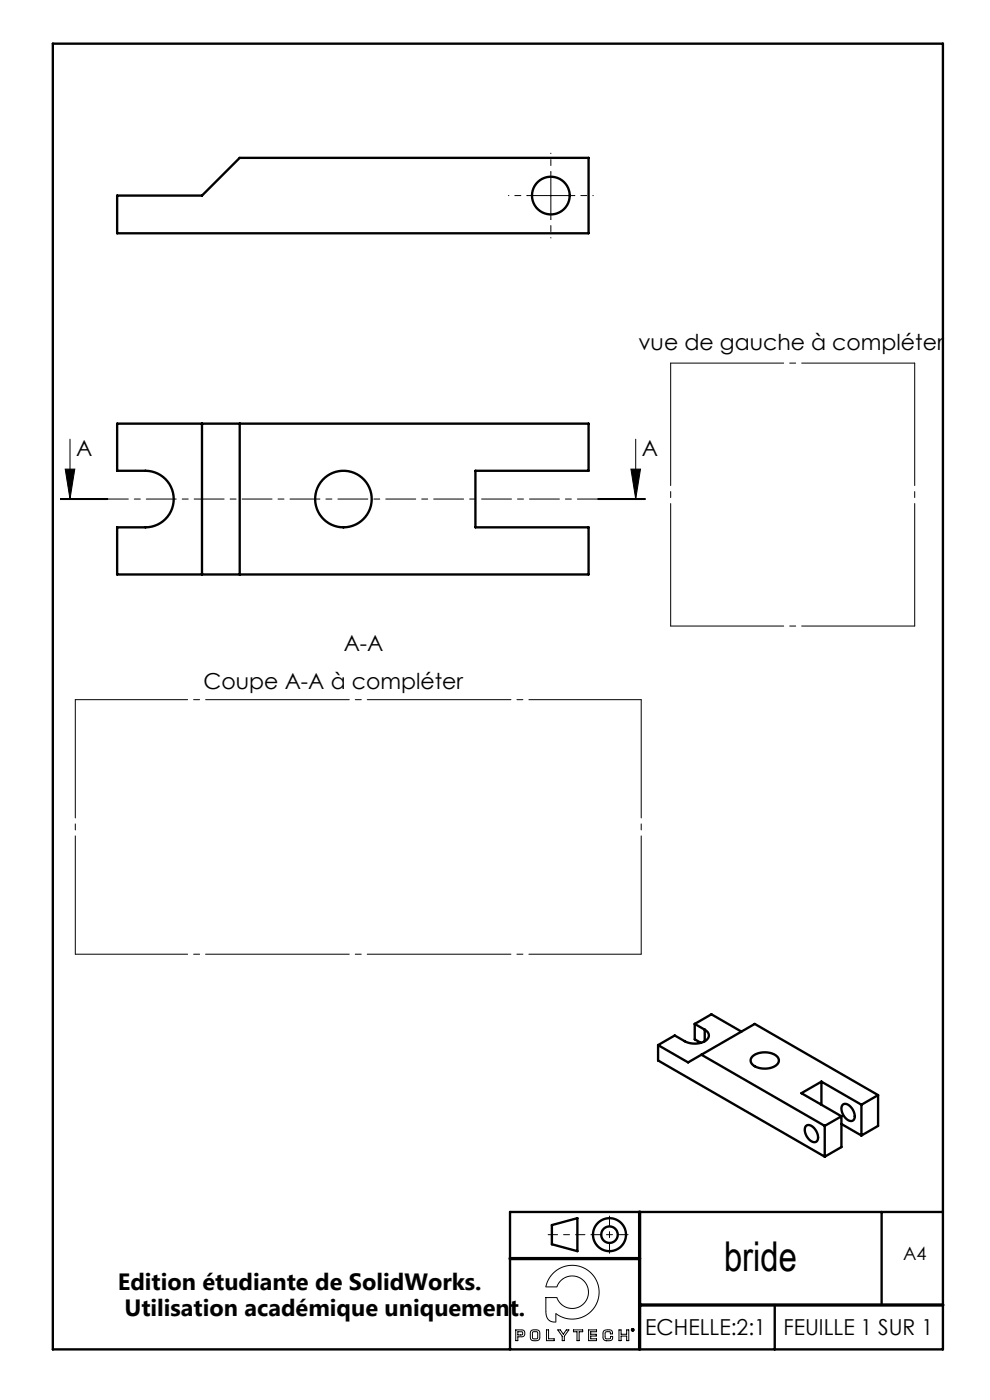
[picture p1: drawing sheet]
<svg xmlns="http://www.w3.org/2000/svg" width="210mm" height="297mm" viewBox="0 0 210 297" stroke-linecap="round" stroke-linejoin="round" font-family="sans-serif">
<g fill="none" stroke="#000" stroke-width=".21">
<path d="M116.8 36.5v10M111.8 41.5h10M13.8 99.5h2.1l-1.1 6.4zM14.8 93.2v12.7M133.8 99.5h2.1l-1.1 6.4zM134.8 93.2v12.7M12.8 106h10zM12.8 105.9h10M12.8 105.8h10M126.8 105.9h10M126.8 105.8h10M126.8 106h10"/>
<path d="M117.4 270a5.7 5.7 0 0 1 7.9 0 5.7 5.7 0 0 1 .4 7.8 5.7 5.7 0 0 1-7.8 .9v1.8a1.89 1.89 0 0 1-2.1-2.4v-2.8h2.3a3.4 3.4 0 0 0 5.3 1.6 3.4 3.4 0 0 0 0-5.5 3.4 3.4 0 0 0-5.3 1.6h-2.3l.6-1.7zM109.4 282.1h1.3a.74 .74 0 0 1 .6 .8 .74 .74 0 0 1-.6 .7h-.9v.8h-.4zM109.8 282.5h.8a.34 .34 0 0 1 .3 .4 .34 .34 0 0 1-.4 .3h-.7zM112.7 282.3l1-.2 .7 .3 .1 1.3-.2 .6-1.1 .1-.6-.2-.1-1.3zM113 282.6h1v1.4l-1-.1zM115.9 282.1h.5v1.9h1.2v.4h-1.7zM118.3 282.1h.5l.7 .9 .6-.9h.6l-1 1.4v.9h-.4v-.9zM121.6 282.1h2v.4h-.8v1.9h-.4v-1.9h-.8zM124.9 282.1h1.6v.4h-1.2v.6h1.2v.3h-1.2v.6h1.2v.4h-1.6zM128.7 284.4l-.4-.1-.3-.2-.1-1.4a1.23 1.23 0 0 1 1.9-.3l.1 .6h-.4v-.3a.74 .74 0 0 0-1.1-.1l.1 1.4h.9l.1-.5h.5l-.2 .7-.7 .2M128.7 284.4h.4M131.3 282.1h.4v1h1.2v-1h.5v2.3h-.5v-1h-1.2v1h-.4z"/>
<path d="M134.1 282h.3l-.3 .1 .1 .1h.2l-.1 .1-.2-.1z"/>
<circle cx="134.2" cy="282.1" r=".23"/>
<circle cx="134.2" cy="282.1" r=".31"/>
</g>
<g fill="none" stroke="#000" stroke-width=".5">
<path d="M11.2 9.3h188.8v277h-188.8zM24.8 41.5h18l8-8h74v16h-100zM24.8 89.9h100v10h-24v12h24v10h-100v-10h6a6 6 0 0 0 6-6 6 6 0 0 0-6-6h-6zM42.8 89.9v32M50.8 89.9v32M147.4 217.2v3.3l1.3 .7M147.4 217.2l2.1 1.2M147.4 217.2l3.5-2 6.4 3.7M149.5 218.4a1.34 1.34 0 0 1 .9 1.4 1.34 1.34 0 0 1-1.2 1.2 4.7 4.7 0 0 1-4-.1l-2.1-1.2-3.5 2M149.5 218.4v2.5M139.6 221.7v3.3l35.3 20.4M139.6 221.7l6.4 3.7 2.8-1.7"/>
<path d="M148.8 223.7l26.1 15.2M148.8 223.7l11.3-6.5 26.2 15.1M159.6 224.1a4.1 4.1 0 0 1 5.5 .4 1.53 1.53 0 0 1-1.3 2 3.9 3.9 0 0 1-4.5-1.1l-.1-.6zM171 238.8a1.6 1.6 0 0 1 2.1 1 1.64 1.64 0 0 1-.2 2.5 2.54 2.54 0 0 1-2-3.4zM174.2 229.5l-4.2 2.4 8.5 4.9M174.2 229.5l8.5 4.9M174.2 229.5v4.9M174.9 238.9v6.5M178.5 236.8l-3.6 2.1M178.5 236.8v6.5l-3.6 2.1M178.5 238.4l4.2 2.5M178.8 234.3a1.61 1.61 0 0 1 2.1 1.1 1.64 1.64 0 0 1-.2 2.4 2.54 2.54 0 0 1-2-3.4z"/>
<path d="M182.7 234.4v6.5M186.3 232.3l-3.6 2.1M186.3 232.3v6.6l-3.6 2M117.1 259.9l5.4-1.5v7l-5.4-1.4zM187 257.1v19.7M200 257.1h-91.8v29.2M164.3 276.8v9.5"/>
<circle cx="116.8" cy="41.5" r="4"/>
<circle cx="72.8" cy="105.9" r="6"/>
<circle cx="129.3" cy="261.9" r="1.75"/>
<circle cx="129.3" cy="261.9" r="3.5"/>
</g>
<path d="M116.8 36.5v-4M111.8 41.5h-4M116.8 46.5v4M121.8 41.5h4" fill="none" stroke="#000" stroke-width=".21" stroke-dasharray="30.5 1.3 1.3 1.3" stroke-dashoffset="30.4"/>
<path d="M136.8 105.9h-124" fill="none" stroke="#000" stroke-width=".21" stroke-dasharray="6.3 1.3 1.3 1.3" stroke-dashoffset="2.1"/>
<path d="M116.3 261.9h7.8" fill="none" stroke="#000" stroke-width=".21" stroke-dasharray="30.5 1.3 1.3 1.3" stroke-dashoffset="28.5"/>
<path d="M129.3 258v7.9M125.3 261.9h7.9" fill="none" stroke="#000" stroke-width=".21" stroke-dasharray="30.5 1.3 1.3 1.3" stroke-dashoffset="28.4"/>
<path d="M135.7 257.1v29.2M108.2 267h27.5M135.7 276.8h64.3" fill="none" stroke="#000" stroke-width=".7"/>
<path d="M142.3 77h51.7M142.3 132.8h51.7" fill="none" stroke="#000" stroke-width=".21" stroke-dasharray="30.5 1.3 1.3 1.3" stroke-dashoffset="6.5"/>
<path d="M142.3 77v55.8M194 77v55.8" fill="none" stroke="#000" stroke-width=".21" stroke-dasharray="30.5 1.3 1.3 1.3" stroke-dashoffset="4.5"/>
<path d="M16 148.4h120M16 202.4h120" fill="none" stroke="#000" stroke-width=".21" stroke-dasharray="30.5 1.3 1.3 1.3" stroke-dashoffset="6.7"/>
<path d="M16 148.4v54M136 148.4v54" fill="none" stroke="#000" stroke-width=".21" stroke-dasharray="30.5 1.3 1.3 1.3" stroke-dashoffset="5.4"/>
<path d="M133.8 99.5h2.1l-1.1 6.4zM13.8 99.5h2.1l-1.1 6.4z" fill="#000"/>
<text font-size="8.7" x="153.6" y="269.7">bride</text>
<g font-size="5">
<text x="25" y="273.7">Edition étudiante de SolidWorks.</text>
<text x="26.4" y="279.2">Utilisation académique uniquement.</text>
</g>
<g font-size="4.7">
<text x="135.4" y="74.2">vue de gauche à compléter</text>
<text x="16.2" y="96.7">A</text>
<text x="136.2" y="96.7">A</text>
<text x="72.9" y="138.2">A-A</text>
<text x="43.2" y="146.2">Coupe A-A à compléter</text>
<text x="136.9" y="283.3">ECHELLE:2:1</text>
<text x="166.2" y="283.3">FEUILLE 1 SUR 1</text>
</g>
<text font-size="3.9" x="191.6" y="267.2">A4</text>
</svg>
